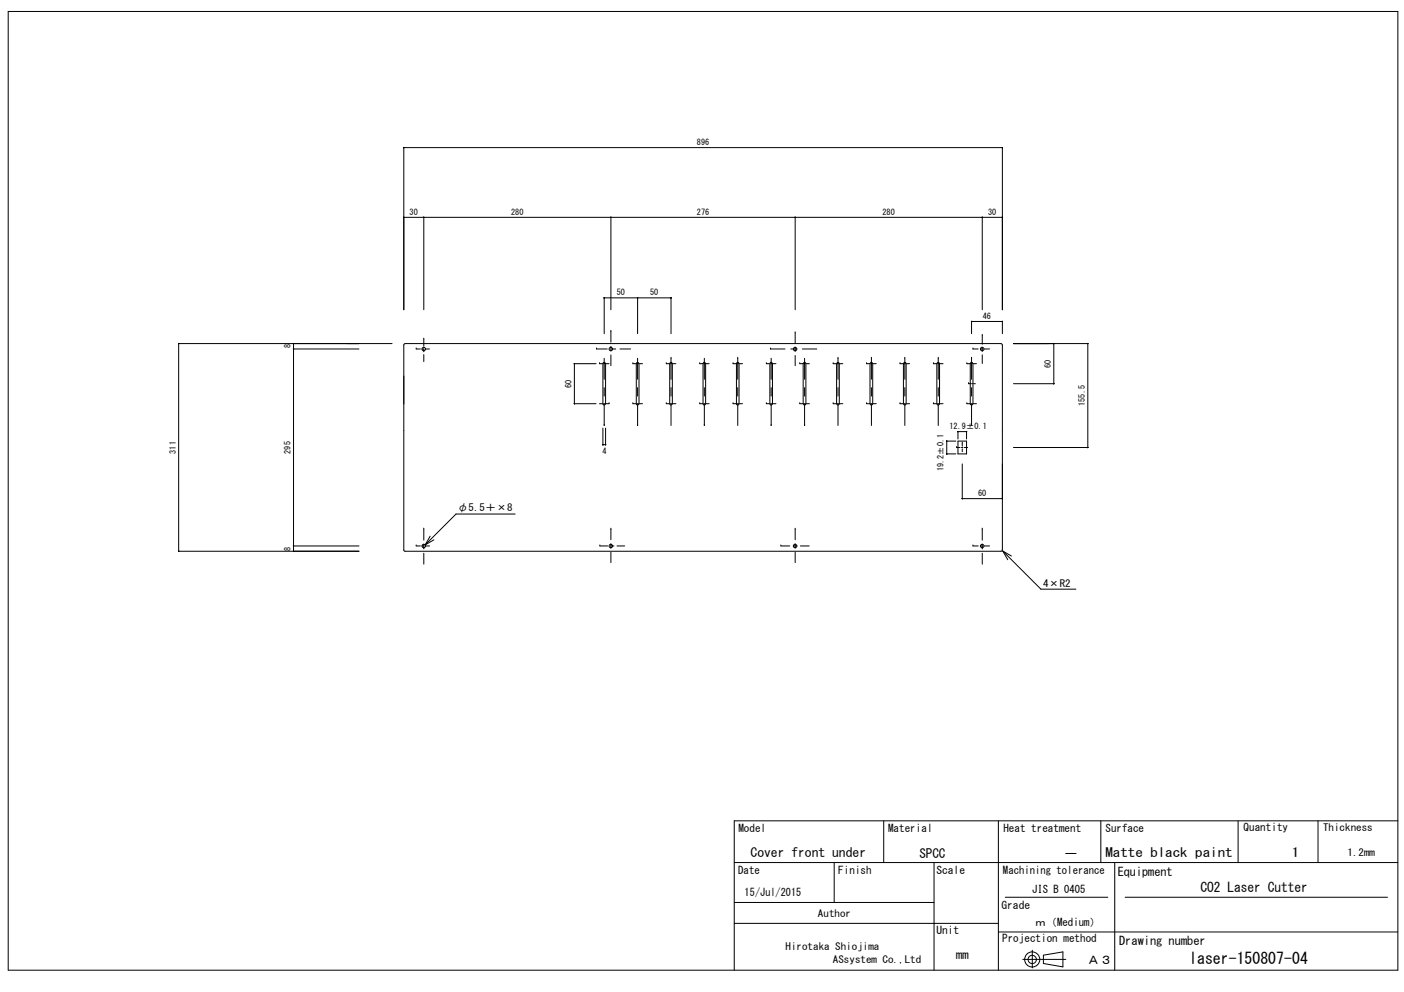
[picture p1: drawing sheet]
<svg xmlns="http://www.w3.org/2000/svg" width="297mm" height="210mm" viewBox="0 0 297 210" stroke-linecap="round" stroke-linejoin="round" font-family="sans-serif">
<g fill="none" stroke="#000" stroke-width=".21">
<path d="M1.7 2.4h294v202.9h-294zM85.4 31.2v.1M85.4 31.2v34.3M85.4 31.2h126.7M212 31.2l.1 34.3M212.1 31.2v.1M85.4 46h.1M85.4 46h126.7M85.4 45.9v.1M89.6 46h.1M89.6 45.9l.1 19.6M89.7 45.9v.1"/>
<path d="M129.2 45.9v.1M129.2 45.9v19.6M168.2 45.9v.1M168.2 45.9v19.6M168.3 46h.1M207.8 46h.1M207.8 45.9v19.6M207.9 46h.1M212.1 45.9v.1M37.8 72.7h.1M37.8 72.7v44M37.8 72.7h45.2"/>
<path d="M62.1 72.7h.1M62.1 73.8v.1M62.1 72.7v44M62.1 73.8h13.8M85.6 72.8h126.3l.2 .2-.1 43.5-.2 .1h-126.2l-.2-.2v-43.4zM88.1 73.8h.1M88.1 73.8h.8M89.3 73.8h.4v.6M89.7 71.8h.1M89.7 71.8v1.5M89.7 75v1.5M90 73.8h.9"/>
<path d="M121.5 76.9v8.6M121.5 77h4.6M121.5 76.9v.1M126.2 73.8h.1M126.2 73.8h2.3M126.8 77h.1M126.8 77h.7M127.7 76.7h.3l.1 .3v8.4l-.3 .3-.3-.3v-8.4zM127.7 77h.3M127.8 63v.1M127.8 63v7.6M127.8 75.8v4.5"/>
<path d="M127.8 63h14.2M127.9 63h.1M128.2 77h.7M129.2 70.1h.1M129.2 70.1v2.3M129.2 73.3v.9M129.2 75.1v2.3M129.4 73.8h.9M131.2 73.8h2.2M133.9 77h.1M133.9 77h.6M134.7 76.7h.3l.2 .3v8.4l-.3 .3-.3-.3v-8.4z"/>
<path d="M134.8 77h.2M134.9 63v7.6M134.9 75.8v4.5M134.9 63v.1M135.3 77h.6M141 77h.1M141 77h.6M141.8 76.7h.3l.1 .3v8.4l-.2 .3-.3-.3v-8.4zM141.9 77h.2M141.9 63h.1M141.9 63l.1 7.6M142 75.8h.1"/>
<path d="M142 75.8v4.5M142 63h.1M142.4 77h.6M148 77h.1M148 77h.7M148.9 76.7h.2l.2 .3v8.4l-.3 .3-.3-.3v-8.4zM148.9 77h.3M149 75.8v4.5M149.4 77h.6M155.1 77h.1M155.1 77h.6M155.9 76.7h.3l.2 .3v8.4l-.3 .3-.3-.3v-8.4z"/>
<path d="M156 77h.2M156.1 75.8h.1M156.1 75.8v4.5M156.5 77h.6M162.1 77h.1M162.1 77h.7M163 73.8h.1M163 73.8h3.1M163 76.7h.3l.1 .3v8.4l-.2 .3-.3-.3v-8.4zM163 77h.3M163.2 75.8v4.5M163.5 77h.7"/>
<path d="M167.3 73.8h1.2M168.2 70.4h.1M168.2 70.4v2.2M168.2 73.5v.9M168.2 75.2v2.2M169.2 77h.1M169.2 77h.6M169.8 73.8h3M170.1 76.7h.3l.1 .3v8.4l-.3 .3-.3-.3v-8.4zM170.1 77h.2M170.2 75.8v4.5M170.6 77h.6"/>
<path d="M176.3 77h.1M176.3 77h.6M177 77v8.4M177 77l.3-.3 .3 .3v8.4l-.3 .3-.3-.3M177.2 77h.2M177.3 75.8h.1M177.3 75.8v4.5M177.7 77h.6M183.3 77h.1M183.3 77h.7M184.2 76.7h.3l.1 .3v8.4l-.2 .3-.3-.3v-8.4zM184.2 77h.3"/>
<path d="M184.4 75.8h.1M184.4 75.8v4.5M184.7 77h.7M190.4 77h.1M190.4 77h.6M191.3 76.7h.3l.1 .3v8.4l-.3 .3-.3-.3 .1-8.4zM191.3 77h.3M191.4 75.8h.1M191.4 75.8v4.5M191.8 77h.6M197.5 77h.1M197.5 77h.6"/>
<path d="M198.2 77v8.4M198.2 77l.3-.3 .3 .3v8.4l-.3 .3-.3-.3M198.4 77h.2M198.5 75.8h.1M198.5 75.8v4.5M198.9 77h.6M204.6 77h.1M204.6 77h.6M205.4 77h.3M205.5 68h.1M205.5 68v2.6M205.5 75.8h.1"/>
<path d="M205.5 75.8v4.5M205.5 68h6.6M205.6 68v.1M205.8 77l-.3-.3-.2 .3v8.4l.2 .3 .3-.3M205.8 73.8h.1M205.8 73.8h1.1M205.8 77v8.4M206 77h.6M207.4 73.8h.4M207.8 71h.1M207.8 71v1.8M207.8 73.6v.7"/>
<path d="M207.8 75.1v1.8M208.3 73.8h1.1M212 68l.1 2.6M212.1 68v.1M214.4 72.7h15.7M222.9 72.7h.1M222.9 72.7v8.5M223 72.7h.1M230.1 72.7h.1M230.1 72.7v22M230.2 72.7h.1M121.5 85.4h4.6"/>
<path d="M121.5 85.4v.1M126.8 85.4h.7M127.5 94.1h.1M127.5 90.6v3.5M127.5 94.1h.6M127.7 85.4h.3M127.8 90h.1M127.8 82v1.8M127.8 85.6v4.4M128.1 90.6v3.5M128.1 94.1h.1M128.2 85.4h.7"/>
<path d="M128.9 85.4h.1M133.9 85.4h.1M133.9 85.4h.6M134.8 85.4h.2M134.9 90h.1M134.9 82v1.8M134.9 85.6v4.4M135.3 85.4h.6M141 85.4h.1M141 85.4h.6M141.9 85.4h.2M142 82v1.8"/>
<path d="M142 85.6v4.4M142.4 85.4h.6M148 85.4h.1M148 85.4h.7M148.9 85.4h.3M149 90h.1M149 82v1.8M149 85.6v4.4M149.4 85.4h.6M155.1 85.4h.1M155.1 85.4h.6M156 85.4h.2"/>
<path d="M156.1 82v1.8M156.1 85.6v4.4M156.5 85.4h.6M162.1 85.4h.1M162.1 85.4h.7M163 85.4h.3M163.2 90h.1M163.2 82v1.8M163.2 85.6v4.4M163.5 85.4h.7M169.2 85.4h.1M169.2 85.4h.6"/>
<path d="M170.1 85.4h.2M170.2 90h.1M170.2 82v1.8M170.2 85.6v4.4M170.6 85.4h.6M176.3 85.4h.1M176.3 85.4h.6M177.2 85.4h.2M177.3 82v1.8M177.3 85.6v4.4M177.7 85.4h.6M183.3 85.4h.1"/>
<path d="M183.3 85.4h.7M184.2 85.4h.3M184.4 82v1.8M184.4 85.6v4.4M184.7 85.4h.7M190.4 85.4h.1M190.4 85.4h.6M191.3 85.4h.3M191.4 82v1.8M191.4 85.6v4.4M191.8 85.4h.6M197.5 85.4h.1"/>
<path d="M197.5 85.4h.6M198.4 85.4h.2M198.5 82v1.8M198.5 85.6v4.4M198.9 85.4h.6M200.3 93.3v.1M200.3 96v.1M200.3 93.3v2.8M200.3 96h1.9M200.3 93.3h1.9M202.4 94.7h.1M202.4 94.7h.7"/>
<path d="M202.6 91.3v.1M202.7 93.3h1.8v2.7h-1.8zM202.7 91.3v1.6M202.7 91.3h1.8M202.7 91.3h.1M203.4 94.7h.3M203.6 93.8h.1M203.6 93.8v.6M203.6 94.6v.2M203.6 95v.6M203.6 98.2v7.4M204 94.7h.7"/>
<path d="M204.4 91.3h.1M204.5 91.3v1.6M204.5 91.3v.1M204.6 85.4h.1M204.6 85.4h.6M204.9 81.2h.1M204.9 81.2h.5M205.4 85.4h.3M205.5 82v1.8M205.5 85.6v4.4M205.5 81.2h.2M205.9 81.2h.5"/>
<path d="M206 85.4h.6M214.4 94.7h15.7M214.4 81.2h8.5M222.9 81.2h.1M223 81.1v.1M230.1 94.7h.1M230.2 94.7h.1M37.8 116.6v.1M37.8 116.6h38.1M62.1 115.5h.1M62.1 116.6v.1M62.1 115.5h13.8"/>
<path d="M62.1 115.5v.1M88.1 115.5h.1M88.1 115.5h.8M89.3 115.5h.3M89.7 112h.1M89.7 112v2.3M89.7 115.2v.9M89.7 117.1v2.3M90 115.5h.9M91 113.4l-1 1.9M91.8 114.2l-1.8 1.1M109 108.8h-12.5l-6.5 6.5"/>
<path d="M126.9 115.5h.1M126.9 115.5h1.7M129.2 115.5h.7M129.2 112h.1M129.2 112v2.2M129.2 115.1v.9M129.2 116.9v2.2M130.5 115.5h1.7M165.2 115.5h.1M165.2 115.5h1.9M167.8 115.5h.8M168.2 112h.1"/>
<path d="M168.2 112v2.2M168.2 115.1v.9M168.2 116.9v2.2M169.3 115.5h1.9M203.5 105.5h.1M203.6 105.5h8.5M203.6 105.5h.1M205.8 115.5h.1M205.8 115.5h1.1M207.4 115.5h.4M207.8 112h.1M207.8 112v2.3"/>
<path d="M207.8 115.2v.9M207.8 117.1v2.3M208.3 115.5h1.1M212.1 105.5v.1M212.2 116.6l8 8.1h7.4M212.2 116.6l1.8 1.1M212.2 116.6l1 1.8M187 173.7v8.8M211.2 173.7v31.6M232.9 173.7v8.8M261.9 173.7v8.8M278.8 173.7v8.8"/>
<path d="M295.7 173.7h-140.4v31.6M155.3 191h42.3M155.3 182.5h140.4M155.3 195.4h55.9M176.5 182.5v8.5M197.6 182.5v22.8M211.2 197.2h84.5M212.7 189.9h21.7M235.8 182.5v22.8M238 189.9h55.5M216.4 203h9.1M218.4 201.1v3.7"/>
<path d="M220.7 202.1l4.2-.7v3.2l-4.2-.7z"/>
<circle cx="89.7" cy="73.9" r=".37"/>
<circle cx="129.2" cy="73.9" r=".37"/>
<circle cx="168.2" cy="73.9" r=".37"/>
<circle cx="207.8" cy="73.9" r=".37"/>
<circle cx="89.7" cy="115.5" r=".37"/>
<circle cx="129.2" cy="115.5" r=".37"/>
<circle cx="168.2" cy="115.5" r=".37"/>
<circle cx="207.8" cy="115.5" r=".37"/>
<circle cx="218.4" cy="203" r="1.6"/>
<circle cx="218.4" cy="203" r=".88"/>
</g>
<text font-size="3.4" x="251.6" y="204">laser-150807-04</text>
<text font-size="2.8" x="254" y="188.7">CO2 Laser Cutter</text>
<g font-size="2.7">
<text x="158.8" y="181.4">Cover front under</text>
<text x="194.5" y="181.5">SPCC</text>
<text x="225" y="181.5">－</text>
<text x="233.9" y="181.3">Matte black paint</text>
<text x="273.3" y="181.3">1</text>
</g>
<g font-size="2.5">
<text x="236.5" y="185.3">Equipment</text>
<text x="202.3" y="202.9">mm</text>
<text x="230" y="204">Ａ３</text>
<text x="236.8" y="199.9">Drawing number</text>
</g>
<g font-size="2.3">
<text x="156.2" y="176.1">Model</text>
<text x="187.9" y="176.1">Material</text>
<text x="212.3" y="176.1">Heat treatment</text>
<text x="233.9" y="176.1">Surface</text>
<text x="263.1" y="175.8">Quantity</text>
<text x="156.2" y="184.9">Date</text>
<text x="177.4" y="184.9">Finish</text>
<text x="198.1" y="184.9">Scale</text>
<text x="212.2" y="184.9">Machining tolerance</text>
<text x="157.5" y="189.6">15/Jul/2015</text>
<text x="218.4" y="188.9">JIS B 0405</text>
<text x="198.1" y="197.6">Unit</text>
<text x="211.9" y="192.3">Grade</text>
<text x="219" y="195.8">ｍ（Medium）</text>
<text x="212" y="199.4">Projection method</text>
</g>
<g font-size="2.1">
<text x="96.8" y="108.2">φ5.5＋×8</text>
<text x="220.7" y="124.1">4×R2</text>
<text x="279.9" y="175.9">Thickness</text>
<text x="285.1" y="181.1">1.2mm</text>
<text x="173.1" y="194">Author</text>
<text x="166.2" y="201">Hirotaka Shiojima</text>
<text x="176.2" y="203.7">ASsystem Co.,Ltd</text>
</g>
<g font-size="1.8">
<text x="147.4" y="30.7">896</text>
<text x="86.7" y="45.4">30</text>
<text x="108.1" y="45.4">280</text>
<text x="147.4" y="45.4">276</text>
<text x="186.7" y="45.4">280</text>
<text x="209.1" y="45.4">30</text>
<text x="130.5" y="62.5">50</text>
<text x="137.5" y="62.5">50</text>
<text x="207.9" y="67.5">46</text>
<text x="61.5" y="73.7" transform="rotate(-90 61.5 73.7)">8</text>
<text x="222.3" y="77.8" transform="rotate(-90 222.3 77.8)">60</text>
<text x="120.9" y="82.1" transform="rotate(-90 120.9 82.1)">60</text>
<text x="229.5" y="85.9" transform="rotate(-90 229.5 85.9)">155.5</text>
<text x="200.9" y="90.8">12.9±0.1</text>
<text x="37.2" y="96" transform="rotate(-90 37.2 96)">311</text>
<text x="61.5" y="96" transform="rotate(-90 61.5 96)">295</text>
<text x="127.5" y="96.2">4</text>
<text x="199.6" y="99.8" transform="rotate(-90 199.6 99.8)">19.2±0.1</text>
<text x="206.9" y="104.9">60</text>
<text x="61.5" y="116.5" transform="rotate(-90 61.5 116.5)">8</text>
</g>
</svg>
